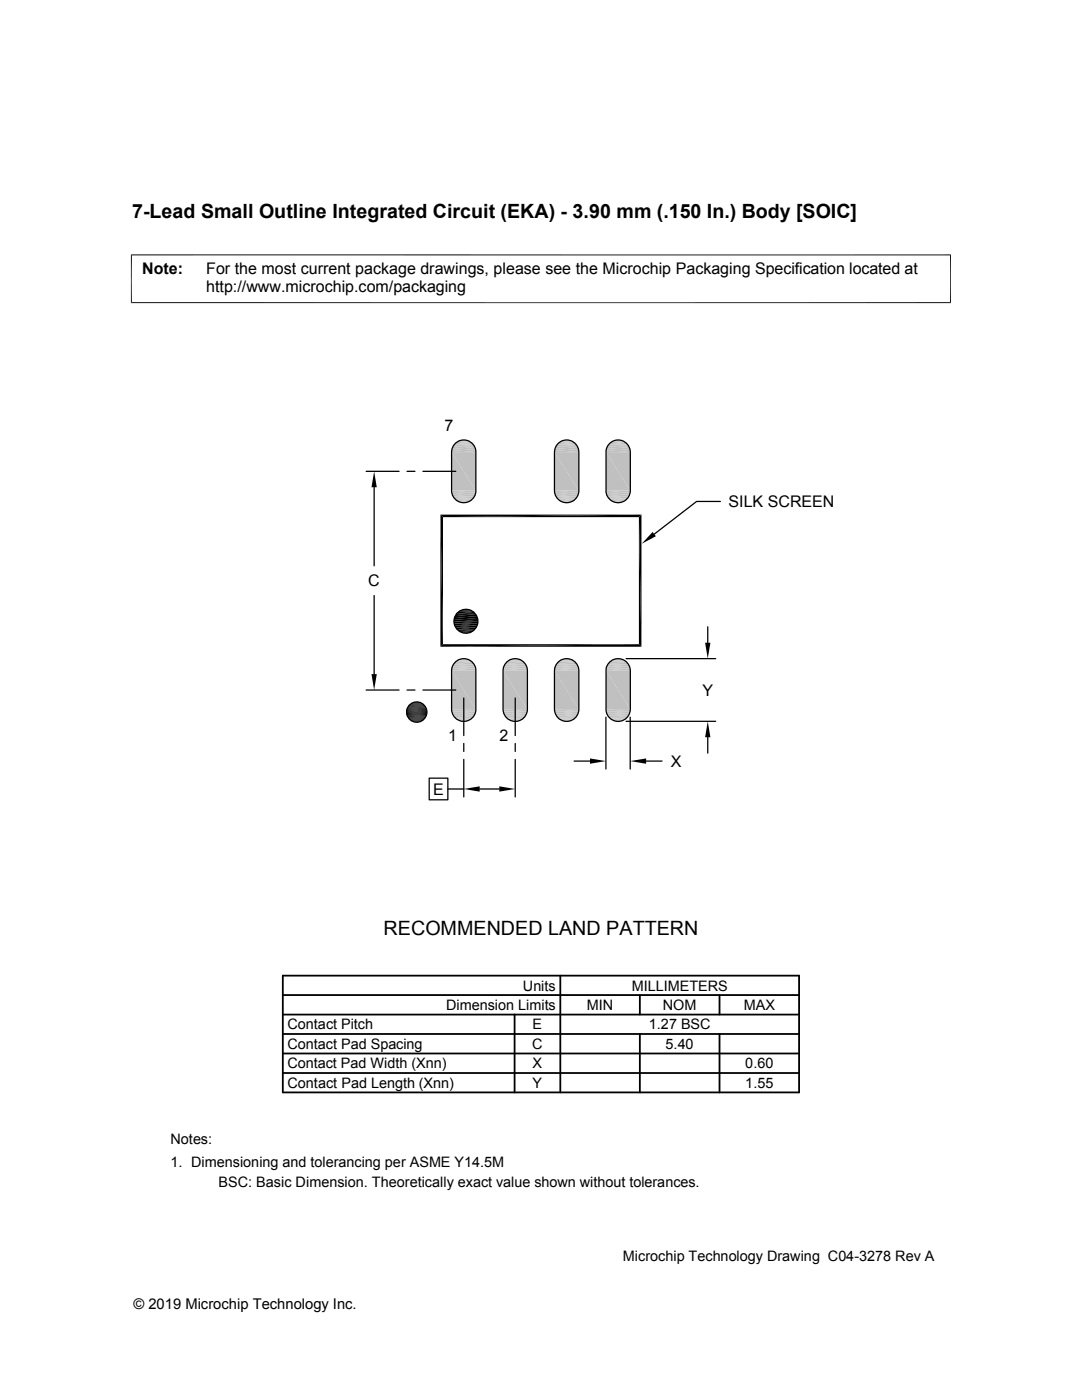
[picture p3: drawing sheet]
<svg xmlns="http://www.w3.org/2000/svg" width="216mm" height="279mm" viewBox="0 0 216 279" stroke-linecap="round" stroke-linejoin="round" font-family="sans-serif">
<g fill="#c0c0c0">
<path d="M92.1 87.8h.9z"/>
<path d="M112.6 87.8h.9z"/>
<path d="M122.9 87.8h.9z"/>
<path d="M122.5 87.9l.4-.1 1.3 .1z"/>
<path d="M122.9 87.8l1.3 .1z"/>
<path d="M112.2 87.9l.4-.1 1.3 .1z"/>
<path d="M112.6 87.8l1.3 .1z"/>
<path d="M91.7 87.9l.4-.1 1.3 .1z"/>
<path d="M92.1 87.8l1.3 .1z"/>
</g>
<path d="M91.3 88h2.4M111.9 88h2.4M122.1 88h2.4" fill="none" stroke="#c0c0c0" stroke-width=".2"/>
<path d="M91 88.3h3.1M111.5 88.3h3.1M121.8 88.3h3.1" fill="none" stroke="#c0c0c0" stroke-width=".23"/>
<path d="M90.7 88.5h3.7M111.2 88.5h3.7M121.5 88.5h3.7" fill="none" stroke="#c0c0c0" stroke-width=".3"/>
<path d="M90.4 88.8h4.2M111 88.8h4.2M121.2 88.8h4.2" fill="none" stroke="#c0c0c0" stroke-width=".36"/>
<path d="M90.3 89.2h4.5M110.8 89.2h4.6M121.1 89.2h4.5" fill="none" stroke="#c0c0c0" stroke-width=".38"/>
<path d="M90.1 89.6h4.8M110.7 89.6h4.8M120.9 89.6h4.8" fill="none" stroke="#c0c0c0" stroke-width=".4"/>
<path d="M90.1 90h4.9M110.6 90h4.9M120.9 90h4.9" fill="none" stroke="#c0c0c0" stroke-width=".42"/>
<g fill="#c0c0c0">
<path d="M120.9 90.2l4.9 7.7h-4.9z"/>
<path d="M120.9 90.2h4.9v7.7z"/>
<path d="M110.6 90.2l4.9 7.7h-4.9z"/>
<path d="M110.6 90.2h4.9v7.7z"/>
<path d="M90.1 90.2l4.9 7.7h-4.9z"/>
<path d="M90.1 90.2h4.9v7.7z"/>
</g>
<path d="M90.1 98.1h4.9M110.6 98.1h4.9M120.9 98.1h4.9" fill="none" stroke="#c0c0c0" stroke-width=".42"/>
<path d="M90.1 98.5h4.8M110.7 98.5h4.8M120.9 98.5h4.8" fill="none" stroke="#c0c0c0" stroke-width=".4"/>
<path d="M90.3 98.9h4.5M110.8 98.9h4.6M121.1 98.9h4.5" fill="none" stroke="#c0c0c0" stroke-width=".38"/>
<path d="M90.4 99.3h4.2M111 99.3h4.2M121.2 99.3h4.2" fill="none" stroke="#c0c0c0" stroke-width=".34"/>
<path d="M90.7 99.6h3.7M111.2 99.6h3.7M121.5 99.6h3.7" fill="none" stroke="#c0c0c0" stroke-width=".3"/>
<path d="M91 99.9h3.1M111.5 99.9h3.1M121.8 99.9h3.1" fill="none" stroke="#c0c0c0" stroke-width=".25"/>
<path d="M91.3 100.1h2.4M111.9 100.1h2.4M122.1 100.1h2.4" fill="none" stroke="#c0c0c0" stroke-width=".2"/>
<g fill="#c0c0c0">
<path d="M92.1 100.3h.9z"/>
<path d="M112.6 100.3h.9z"/>
<path d="M122.9 100.3h.9z"/>
<path d="M122.5 100.2l1.3 .1z"/>
<path d="M122.5 100.2h1.7l-.4 .1z"/>
<path d="M112.2 100.2l1.3 .1z"/>
<path d="M112.2 100.2h1.7l-.4 .1z"/>
<path d="M91.7 100.2l1.3 .1z"/>
<path d="M91.7 100.2h1.7l-.4 .1z"/>
<path d="M92.1 131.5h.9z"/>
<path d="M102.4 131.5h.8z"/>
<path d="M112.6 131.5h.9z"/>
<path d="M122.9 131.5h.9z"/>
<path d="M122.5 131.6l.4-.1 1.3 .1z"/>
<path d="M122.9 131.5l1.3 .1z"/>
<path d="M112.2 131.6l.4-.1 1.3 .1z"/>
<path d="M112.6 131.5l1.3 .1z"/>
<path d="M102 131.6l.4-.1 1.2 .1z"/>
<path d="M102.4 131.5l1.2 .1z"/>
<path d="M91.7 131.6l.4-.1 1.3 .1z"/>
<path d="M92.1 131.5l1.3 .1z"/>
</g>
<path d="M91.3 131.7h2.4M101.6 131.7h2.4M111.9 131.7h2.4M122.1 131.7h2.4" fill="none" stroke="#c0c0c0" stroke-width=".2"/>
<path d="M91 131.9h3.1M101.2 131.9h3.2M111.5 131.9h3.1M121.8 131.9h3.1" fill="none" stroke="#c0c0c0" stroke-width=".25"/>
<path d="M90.7 132.2h3.7M100.9 132.2h3.8M111.2 132.2h3.7M121.5 132.2h3.7" fill="none" stroke="#c0c0c0" stroke-width=".3"/>
<path d="M90.4 132.5h4.2M100.7 132.5h4.2M111 132.5h4.2M121.2 132.5h4.2" fill="none" stroke="#c0c0c0" stroke-width=".34"/>
<path d="M90.3 132.8h4.5M100.5 132.8h4.6M110.8 132.8h4.6M121.1 132.8h4.5" fill="none" stroke="#c0c0c0" stroke-width=".38"/>
<path d="M90.1 133.2h4.8M100.4 133.2h4.8M110.7 133.2h4.8M120.9 133.2h4.8" fill="none" stroke="#c0c0c0" stroke-width=".4"/>
<path d="M90.1 133.6h4.9M100.4 133.6h4.8M110.6 133.6h4.9M120.9 133.6h4.9" fill="none" stroke="#c0c0c0" stroke-width=".42"/>
<g fill="#c0c0c0">
<path d="M120.9 133.9l4.9 7.6h-4.9z"/>
<path d="M120.9 133.9h4.9v7.6z"/>
<path d="M110.6 133.9l4.9 7.6h-4.9z"/>
<path d="M110.6 133.9h4.9v7.6z"/>
<path d="M100.4 133.9l4.8 7.6h-4.8z"/>
<path d="M100.4 133.9h4.8v7.6z"/>
<path d="M90.1 133.9l4.9 7.6h-4.9z"/>
<path d="M90.1 133.9h4.9v7.6z"/>
</g>
<path d="M90.1 141.8h4.9M100.4 141.8h4.8M110.6 141.8h4.9M120.9 141.8h4.9" fill="none" stroke="#c0c0c0" stroke-width=".42"/>
<path d="M90.1 142.2h4.8M100.4 142.2h4.8M110.7 142.2h4.8M120.9 142.2h4.8" fill="none" stroke="#c0c0c0" stroke-width=".4"/>
<path d="M90.3 142.6h4.5M100.5 142.6h4.6M110.8 142.6h4.6M121.1 142.6h4.5" fill="none" stroke="#c0c0c0" stroke-width=".38"/>
<path d="M90.4 142.9h4.2M100.7 142.9h4.2M111 142.9h4.2M121.2 142.9h4.2" fill="none" stroke="#c0c0c0" stroke-width=".36"/>
<path d="M90.7 143.3h3.7M100.9 143.3h3.8M111.2 143.3h3.7M121.5 143.3h3.7" fill="none" stroke="#c0c0c0" stroke-width=".3"/>
<path d="M91 143.5h3.1M101.2 143.5h3.2M111.5 143.5h3.1M121.8 143.5h3.1" fill="none" stroke="#c0c0c0" stroke-width=".23"/>
<path d="M91.3 143.7h2.4M101.6 143.7h2.4M111.9 143.7h2.4M122.1 143.7h2.4" fill="none" stroke="#c0c0c0" stroke-width=".2"/>
<g fill="#c0c0c0">
<path d="M92.1 143.9h.9z"/>
<path d="M102.4 143.9h.8z"/>
<path d="M112.6 143.9h.9z"/>
<path d="M122.9 143.9h.9z"/>
<path d="M122.5 143.8l1.3 .1z"/>
<path d="M122.5 143.8h1.7l-.4 .1z"/>
<path d="M112.2 143.8l1.3 .1z"/>
<path d="M112.2 143.8h1.7l-.4 .1z"/>
<path d="M102 143.8l1.2 .1z"/>
<path d="M102 143.8h1.6l-.4 .1z"/>
<path d="M91.7 143.8l1.3 .1z"/>
<path d="M91.7 143.8h1.7l-.4 .1z"/>
</g>
<g fill="none" stroke="#000" stroke-width=".25">
<path d="M73.1 94.1h6.5M74.7 97.2v15.7M81.2 94.1h1.6M84.4 94.1h6.6M90.9 88.5a2.41 2.41 0 0 1 2.6-.5 2.41 2.41 0 0 1 1.5 2.2v7.7a2.42 2.42 0 0 1-2.5 2.4 2.42 2.42 0 0 1-2.4-2.4v-7.7a2.49 2.49 0 0 1 .8-1.7zM111.4 88.5a2.43 2.43 0 0 1 2.6-.5 2.43 2.43 0 0 1 1.5 2.2v7.7a2.43 2.43 0 0 1-2.4 2.4 2.43 2.43 0 0 1-2.5-2.4v-7.7a2.49 2.49 0 0 1 .8-1.7zM121.7 88.5a2.43 2.43 0 0 1 2.6-.5 2.43 2.43 0 0 1 1.5 2.2v7.7a2.42 2.42 0 0 1-2.5 2.4 2.42 2.42 0 0 1-2.4-2.4v-7.7a2.32 2.32 0 0 1 .8-1.7zM74.7 118.9v15.6M143.7 100.1h-4.7l-8.4 6.5M73.1 137.7h6.5M81.2 137.7h1.6M84.4 137.7h6.6"/>
<path d="M90.9 132.1a2.42 2.42 0 0 1 2.6-.5 2.42 2.42 0 0 1 1.5 2.3v7.6a2.42 2.42 0 0 1-2.5 2.5 2.42 2.42 0 0 1-2.4-2.5v-7.6a2.41 2.41 0 0 1 .8-1.8zM92.5 139.3v7.5M101.1 132.1a2.44 2.44 0 0 1 2.7-.5 2.44 2.44 0 0 1 1.4 2.3v7.6a2.43 2.43 0 0 1-2.4 2.5 2.43 2.43 0 0 1-2.4-2.5v-7.6a2.41 2.41 0 0 1 .7-1.8zM102.8 139.3v7.5M111.4 132.1a2.44 2.44 0 0 1 2.6-.5 2.44 2.44 0 0 1 1.5 2.3v7.6a2.43 2.43 0 0 1-2.4 2.5 2.43 2.43 0 0 1-2.5-2.5v-7.6a2.41 2.41 0 0 1 .8-1.8zM121.7 132.1a2.43 2.43 0 0 1 2.6-.5 2.43 2.43 0 0 1 1.5 2.3v7.6a2.42 2.42 0 0 1-2.5 2.5 2.42 2.42 0 0 1-2.4-2.5v-7.6a2.23 2.23 0 0 1 .8-1.8zM124.9 131.4h17.9M141.2 125.1v3.2M85.6 155.3h3.8v4.3h-3.8zM89.4 157.5h3.1M92.5 148.4v1.6M92.5 151.6v7.4"/>
<path d="M95.7 157.5h3.9M102.8 148.4v1.6M102.8 151.6v7.4M114.6 151.9h3.1M120.9 143.1v10.4M124.9 144h17.9M125.8 143.1v10.4M128.9 151.9h3.2M141.2 147.1v3.2"/>
<circle cx="93" cy="124" r="2.39"/>
<circle cx="83.2" cy="142.1" r="2.03"/>
</g>
<g fill="none" stroke="#000" stroke-width=".36">
<path d="M90.9 122.5h4.1M90.9 125.4h4.1M56.4 198.6h103M56.4 194.7h103v23.3h-103zM111.8 194.7v23.3M127.7 198.6v3.9M143.6 198.6v3.9M56.4 202.5h103M56.4 210.2h103M56.4 214.1h103M56.4 206.4h103M102.7 202.5v15.5"/>
<path d="M127.7 206.4v11.6M143.6 206.4v11.6"/>
</g>
<g fill="none" stroke="#000" stroke-width=".2">
<path d="M26.1 50.9h163.7M26.2 50.8v9.7M189.7 50.8v9.7M26.1 60.4h163.7M91.9 126.2h2.1M91.9 121.8h2.1M81.1 142h4.1M81.1 142.2h4.1M81.1 142.4h4.1M81.1 141.8h4.1M81.2 141.6h4M81.2 142.6h4"/>
<path d="M81.2 141.4h3.9M81.2 142.8h3.9M81.3 142.9h3.7M81.3 141.3h3.7M81.3 143.1h3.6M81.3 141.1h3.6M81.4 140.9h3.5M81.4 143.3h3.5M81.6 143.4h3.1M81.6 140.8h3.1M81.7 143.6h2.9M81.7 140.6h2.9"/>
<path d="M81.8 140.5h2.7M81.8 143.7h2.7M82 140.4h2.3M82 143.8h2.3M82.1 140.3h2.1M82.1 143.9h2.1"/>
</g>
<g fill="#000">
<path d="M74.7 94.1l.5 3.1h-1.1zM87.9 102.7l.5 25.9-.5 .5zM87.9 102.7l.5 .5v25.4zM88.4 103.2l39.6-.5-.5 .5zM87.9 102.7h40.1l-39.6 .5zM130.2 106.2l.7 .8-2.9 1.5zM74.1 134.5h1.1l-.5 3.2zM87.9 129.1l39.6-.5 .5 .5zM87.9 129.1l.5-.5h39.1zM91.9 126.1l1.7 .2h-1.3zM92.3 121.7h1.3l.4 .1zM92.3 126.3l.9 .1z"/>
<path d="M92.3 126.3h1.3zM92.3 121.7h1.3zM92.8 121.6l.8 .1zM127.5 103.2l.5 25.9-.5-.5zM128 102.7v26.4l-.5-25.9zM140.7 128.3h1.1l-.6 3.1zM82.1 143.9l1.9 .1zM82.3 140.3l1.9 .1zM82.3 144h1.5zM82.3 144h1.7zM82.3 140.3h1.7zM82.5 140.2l1.5 .1z"/>
<path d="M82.5 144l1.1 .1zM82.5 144h1.3zM82.5 140.2h1.3zM82.7 140.1l1.1 .1zM82.7 144.1h.7zM82.7 144.1h.9zM82.7 140.1h.9zM82.9 140.1h.7zM82.9 144.1h.5zM82.9 140.1h.5zM92.5 157.5l3.2-.6v1.1zM99.6 156.9l3.2 .6-3.2 .5z"/>
<path d="M117.7 151.4l3.2 .5-3.2 .5zM125.8 151.9l3.1-.5v1zM141.2 144l.6 3.1h-1.1z"/>
</g>
<path d="M91.5 122h2.9M91.5 126h2.9" fill="none" stroke="#000" stroke-width=".23"/>
<path d="M91.2 122.2h3.5M91.2 125.8h3.5" fill="none" stroke="#000" stroke-width=".3"/>
<path d="M90.7 125h4.5M90.7 122.9h4.5" fill="none" stroke="#000" stroke-width=".4"/>
<path d="M90.6 124.2h4.8M90.6 124.6h4.7M90.6 123.3h4.7" fill="none" stroke="#000" stroke-width=".42"/>
<path d="M90.6 123.8h4.8" fill="none" stroke="#000" stroke-width=".44"/>
<g font-size="3.9">
<text x="26.4" y="43.5">7-Lead Small Outline Integrated Circuit (EKA) - 3.90 mm (.150 In.) Body [SOIC]</text>
<text x="76.5" y="186.7">RECOMMENDED LAND PATTERN</text>
</g>
<g font-size="3.2">
<text x="28.4" y="54.6">Note:</text>
<text x="41.1" y="58.3">http://www.microchip.com/packaging</text>
<text x="41.1" y="54.6">For the most current package drawings, please see the Microchip Packaging Specification located at</text>
<text x="88.7" y="86.1">7</text>
<text x="145.4" y="101.2">SILK SCREEN</text>
<text x="73.5" y="117">C</text>
<text x="140.2" y="138.9">Y</text>
<text x="89.4" y="147.8">1</text>
<text x="99.7" y="147.8">2</text>
<text x="133.9" y="153">X</text>
<text x="86.4" y="158.6">E</text>
</g>
<g font-size="2.9">
<text x="104.3" y="197.7">Units</text>
<text x="126" y="197.7">MILLIMETERS</text>
<text x="89" y="201.6">Dimension Limits</text>
<text x="117.1" y="201.6">MIN</text>
<text x="132.3" y="201.6">NOM</text>
<text x="148.4" y="201.6">MAX</text>
<text x="57.3" y="209.3">Contact Pad Spacing</text>
<text x="57.3" y="205.4">Contact Pitch</text>
<text x="106.2" y="209.3">C</text>
<text x="106.3" y="205.4">E</text>
<text x="129.5" y="205.4">1.27 BSC</text>
<text x="132.8" y="209.3">5.40</text>
<text x="57.3" y="213.2">Contact Pad Width (Xnn)</text>
<text x="106.3" y="213.2">X</text>
<text x="148.7" y="213.2">0.60</text>
<text x="57.3" y="217.1">Contact Pad Length (Xnn)</text>
<text x="106.3" y="217.1">Y</text>
<text x="148.7" y="217.1">1.55</text>
<text x="34" y="228.3">Notes:</text>
<text x="34" y="232.9">1. Dimensioning and tolerancing per ASME Y14.5M</text>
<text x="43.6" y="236.9">BSC: Basic Dimension. Theoretically exact value shown without tolerances.</text>
<text x="124.3" y="251.7">Microchip Technology Drawing C04-3278 Rev A</text>
<text x="26.6" y="261.3">© 2019 Microchip Technology Inc.</text>
</g>
</svg>
